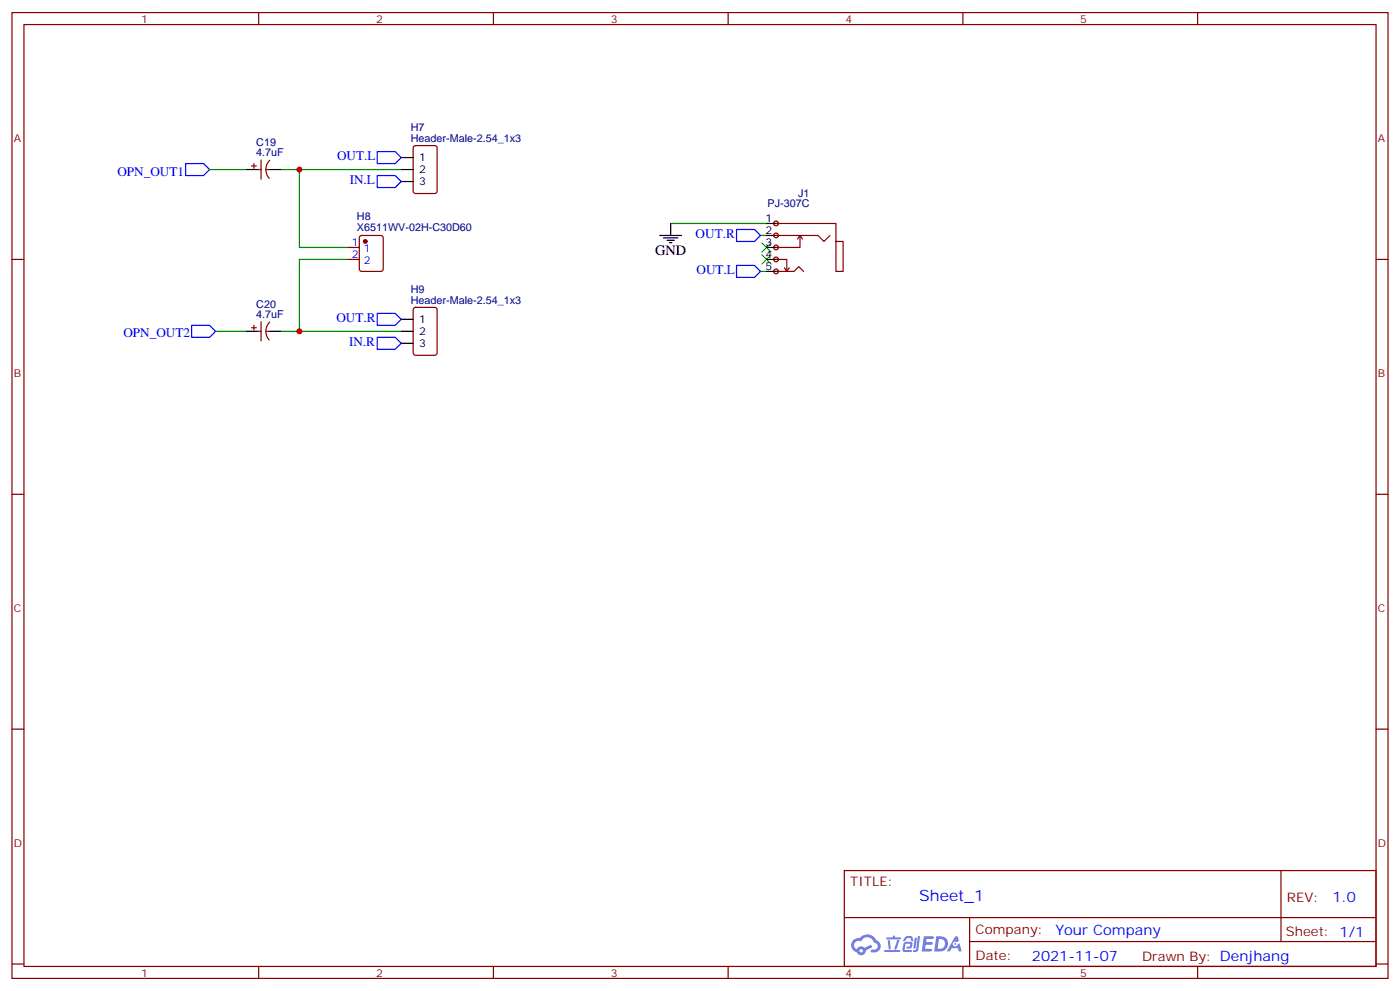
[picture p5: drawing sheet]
<svg xmlns="http://www.w3.org/2000/svg" width="412mm" height="292mm" viewBox="0 0 412 292" stroke-linecap="round" stroke-linejoin="round" font-family="sans-serif">
<g fill="none" stroke="#870000" stroke-width=".35">
<path d="M3.5 3.7h405.4v284.3h-405.4zM7.1 7.2h398.2v277.3h-398.2zM76.2 3.7v3.5M145.3 3.7v3.5M214.5 3.7v3.5M283.6 3.7v3.5M352.8 3.7v3.5M3.5 76.4h3.6M405.3 76.4h3.6M3.5 145.5h3.6M405.3 145.5h3.6M3.5 214.7h3.6"/>
<path d="M405.3 214.7h3.6M248.7 256.3h156.6v28.2h-156.6zM377.3 256.3v20.9M248.7 270.1h156.5M285.6 277.2h119.6M285.6 270.1v14.2M3.5 283.8h3.6M76.2 284.5v3.5M145.3 284.5v3.5M214.5 284.5v3.5M283.6 284.5v3.5M352.8 284.5v3.5"/>
<path d="M405.3 283.8h3.6"/>
</g>
<g fill="#5487ff">
<path d="M272.1 275.6h2.6l.3 .2-.1 .6h-2l-.1 1h1.6l.4 .4-.4 .3h-1.7l-.2 1.2 1.8 .1 .3 .3-.2 .4h-2.9z"/>
<path d="M281.4 275.7h.7l.4 1.3-.7 .3a.74 .74 0 0 0-1.1 .3 .74 .74 0 0 0 .5 1.1 .74 .74 0 0 0 .9-.7l.5-.3 .7 2.4h-.9l-.2-1h-1.9l-.5 1h-.9z"/>
<path d="M269.5 276.1h.6l-.4 2.9a.31 .31 0 0 1-.3 .3 .31 .31 0 0 1-.3-.3z"/>
<path d="M270.4 275.6h.6l-.5 4a.89 .89 0 0 1-.7 .7 .89 .89 0 0 1-.9-.3l1-.5z"/>
<path d="M266.8 275.8l.6-.2 1.2 .1 .5 1.3-.6 .1-.4-.9-1 .1a.95 .95 0 0 1-1 .8l-.1-.2z"/>
<path d="M266.4 277.5l1.8-.2a1.04 1.04 0 0 1 .6 1.1 1.04 1.04 0 0 1-.8 .9h-.7a.29 .29 0 0 1-.3-.4 .29 .29 0 0 1 .3-.2h.7l.2-.8h-1.4l-.4 1.7 1.9 .1a.29 .29 0 0 1 .3 .3 .29 .29 0 0 1-.3 .3h-2l-.4-.3 .2-2.1z"/>
<path d="M260.5 279.7h4.4a.3 .3 0 0 1 .3 .3 .3 .3 0 0 1-.3 .3h-4.3z"/>
<path d="M264.3 276.8h.6l-.5 1.6a1.02 1.02 0 0 1-.7 1.2l-.2-.3z"/>
<path d="M261.5 276.8h.6l.3 2.4-.3 .3-.3-.2z"/>
<path d="M261.1 276h1.9l.2-.5h.5l-.1 .5h1.5a.29 .29 0 0 1 .3 .3 .29 .29 0 0 1-.3 .3h-3.9z"/>
<path d="M275.8 275.6l-.6 4.5h1.4a2.27 2.27 0 0 0 2.7-2.3 2.27 2.27 0 0 0-2.7-2.2zM276.6 276.4a1.5 1.5 0 0 1 1.8 1.6 1.5 1.5 0 0 1-1.9 1.3h-.3z"/>
<path d="M251.4 276.8a2.09 2.09 0 0 0 1 3.5 1.37 1.37 0 0 0 1.5 .9 1.37 1.37 0 0 0 1.1-1.4l2-1-.5-.7-1.8 1a1.4 1.4 0 0 0-2.3 .4 1.32 1.32 0 0 1-.6-1.9 1.32 1.32 0 0 1 1.9-.4 2.02 2.02 0 0 1 2-1.3 2.02 2.02 0 0 1 1.8 1.6 1.09 1.09 0 0 1 1.1 1.4 1.09 1.09 0 0 1-1.6 .7 .41 .41 0 0 0-.5 .3 .41 .41 0 0 0 .4 .5 1.89 1.89 0 0 0 2.4-1.2 1.89 1.89 0 0 0-1.2-2.4 2.98 2.98 0 0 0-5-.6l-1 .1zM253.2 279.9a.52 .52 0 0 1 1 0 .52 .52 0 0 1-1 0z"/>
<circle cx="281.4" cy="277.9" r=".28"/>
</g>
<path d="M224.4 75l2.8 2.8M224.4 71.4l2.8 2.9M227.2 75l-2.8 2.8M227.2 71.4l-2.8 2.9" fill="none" stroke="#3c3" stroke-width=".35"/>
<path d="M197.6 65.8h28.2M224 79.9h1.8M224 69.3h1.8" fill="none" stroke="#008700" stroke-width=".35"/>
<path d="M194.4 69.3h6.3M195.4 70h4.3M196.5 70.7h2.1M197.2 71.4h.7M197.6 65.8v3.5" fill="none" stroke="#000" stroke-width=".35"/>
<path d="M217 78.1h5.2l1.8 1.8-1.8 1.8h-5.2zM217 67.6h5.2l1.8 1.7-1.8 1.8h-5.2z" fill="none" stroke="#00f" stroke-width=".35"/>
<g fill="#f0f0f0" stroke="#870000" stroke-width=".35">
<circle cx="228.6" cy="79.9" r=".71"/>
<circle cx="228.6" cy="76.4" r=".71"/>
<circle cx="228.6" cy="72.8" r=".71"/>
<circle cx="228.6" cy="69.3" r=".71"/>
<circle cx="228.6" cy="65.8" r=".71"/>
</g>
<g fill="none" stroke="#000" stroke-width=".35">
<path d="M72.3 49.9h3.5M79.4 49.9h3.5M118.2 49.9h3.5M118.2 53.4h3.5M118.2 46.4h3.5M225.8 65.8h3.5M225.8 69.3h3.5M225.8 72.8h3.5M225.8 76.4h3.5M225.8 79.9h3.5M72.3 97.5h3.5M79.4 97.5h3.5"/>
<path d="M118.2 97.5h3.5M118.2 94h3.5M118.2 101.1h3.5"/>
</g>
<g fill="none" stroke="#870000" stroke-width=".35">
<path d="M74.1 48.9h1.4M74.8 48.2v1.4M75.8 49.9h1.1M76.9 47.1v5.6M78.3 49.9h1.1M79.5 47.2a3.8 3.8 0 0 0-.2 5.3M121.9 43.1l.5-.2h5.7l.6 .4 .1 13-.5 .6-5.9 .1-.6-.5-.1-12.9zM102.3 72.8h3.5M102.3 76.4h3.5M106.1 69.5l.4-.2h5.7l.6 .5 .1 9.4-.5 .6-5.9 .1-.6-.5-.1-9.4zM228.6 69.3h12.3l1.8 1.8 1.8-1.8M228.6 79.9h5.3l1.4-1.4 1.4 1.4"/>
<path d="M228.6 76.4h3.2v3.5M228.6 65.8h17.6v5.3h2.2v8.8h-2.2v-8.8M231.1 78.8l.7 1.1M232.5 78.8l-.7 1.1M235.7 69.3v3.5h-7.1M235.7 69.3l.7 1.1M235.7 69.3l-.8 1.1M74.1 96.5h1.4M74.8 95.8v1.4M75.8 97.5h1.1M76.9 94.7v5.7M78.3 97.5h1.1"/>
<path d="M79.5 94.8a3.8 3.8 0 0 0-.2 5.3M121.9 90.7l.5-.2h5.7l.6 .4 .1 13-.5 .6-5.9 .1-.6-.5-.1-12.9z"/>
</g>
<path d="M61.7 49.9h10.6M82.9 49.9h35.3M88.2 49.9v22.9h14.1M102.3 76.4h-14.1v21.1M63.5 97.5h8.8M82.9 97.5h35.3" fill="none" stroke="#008700" stroke-width=".35"/>
<path d="M54.7 48.2h5.3l1.7 1.7-1.7 1.8h-5.3zM111.1 44.6h5.3l1.8 1.8-1.8 1.8h-5.3zM111.1 51.7h5.3l1.8 1.7-1.8 1.8h-5.3zM56.4 95.8h5.3l1.8 1.7-1.8 1.8h-5.3zM111.1 92.3h5.3l1.8 1.7-1.8 1.8h-5.3zM111.1 99.3h5.3l1.8 1.8-1.8 1.7h-5.3z" fill="none" stroke="#00f" stroke-width=".35"/>
<circle cx="107.6" cy="71.1" r=".53" fill="#870000" stroke="#870000" stroke-width=".35"/>
<g fill="#c00">
<circle cx="88.2" cy="49.9" r=".88"/>
<circle cx="88.2" cy="97.5" r=".88"/>
</g>
<text font-size="4.6" fill="#00f" x="270.8" y="265.3">Sheet_1</text>
<text font-size="4.2" x="193" y="75">GND</text>
<g font-size="4.2" fill="#00f">
<text x="392.5" y="265.6">1.0</text>
<text x="310.9" y="275.1">Your Company</text>
<text x="304" y="282.9">2021-11-07</text>
</g>
<g font-size="3.9" fill="#00f">
<text x="99.3" y="47.2">OUT.L</text>
<text x="34.6" y="51.7">OPN_OUT1</text>
<text x="103" y="54.1">IN.L</text>
<text x="204.9" y="70.1">OUT.R</text>
<text x="205.2" y="80.8">OUT.L</text>
<text x="99.1" y="94.8">OUT.R</text>
<text x="36.4" y="99.3">OPN_OUT2</text>
<text x="102.8" y="101.8">IN.R</text>
</g>
<g font-size="3.9" fill="#800">
<text x="250.5" y="260.9">TITLE:</text>
<text x="379.1" y="265.6">REV:</text>
<text x="287.4" y="275.1">Company:</text>
<text x="378.7" y="275.7">Sheet: 1/1</text>
<text x="287.4" y="282.8">Date:</text>
<text x="336.4" y="282.8">Draw</text>
<text x="346.6" y="282.8">n By: Denjhang</text>
</g>
<g font-size="3.2" fill="#800">
<text x="41.6" y="6.7">1</text>
<text x="110.8" y="6.7">2</text>
<text x="179.9" y="6.7">3</text>
<text x="249.1" y="6.7">4</text>
<text x="318.2" y="6.7">5</text>
<text x="4.1" y="41.8">A</text>
<text x="405.9" y="41.8">A</text>
<text x="4.1" y="110.9">B</text>
<text x="405.9" y="110.9">B</text>
<text x="4.1" y="180.1">C</text>
<text x="405.9" y="180.1">C</text>
<text x="4.1" y="249.2">D</text>
<text x="405.9" y="249.2">D</text>
<text x="41.6" y="287.5">1</text>
<text x="110.8" y="287.5">2</text>
<text x="179.9" y="287.5">3</text>
<text x="249.1" y="287.5">4</text>
<text x="318.2" y="287.5">5</text>
</g>
<g font-size="3.2" fill="#000080">
<text x="121" y="38.6">H7</text>
<text x="121" y="41.8">Header-Male-2.54_1x3</text>
<text x="75.5" y="46">4.7uF</text>
<text x="75.5" y="43.1">C19</text>
<text x="235.1" y="57.9">J1</text>
<text x="105.1" y="64.9">H8</text>
<text x="226.1" y="61">PJ-307C</text>
<text x="105.1" y="68.1">X6511WV-02H-C30D60</text>
<text x="121" y="86.2">H9</text>
<text x="121" y="89.4">Header-Male-2.54_1x3</text>
<text x="75.5" y="93.7">4.7uF</text>
<text x="75.5" y="90.7">C20</text>
</g>
<g font-size="3.2">
<text x="123.5" y="47.4">1</text>
<text x="123.5" y="51">2</text>
<text x="123.5" y="54.5">3</text>
<text x="225.5" y="65.4">1</text>
<text x="225.5" y="69">2</text>
<text x="225.5" y="72.5">3</text>
<text x="225.5" y="76">4</text>
<text x="225.5" y="79.6">5</text>
<text x="123.5" y="95.1">1</text>
<text x="123.5" y="98.6">2</text>
<text x="123.5" y="102.1">3</text>
</g>
<g font-size="3.2" fill="#00f">
<text x="103.6" y="72.5">1</text>
<text x="103.6" y="76">2</text>
<text x="107.1" y="74.3">1</text>
<text x="107.1" y="77.8">2</text>
</g>
</svg>
